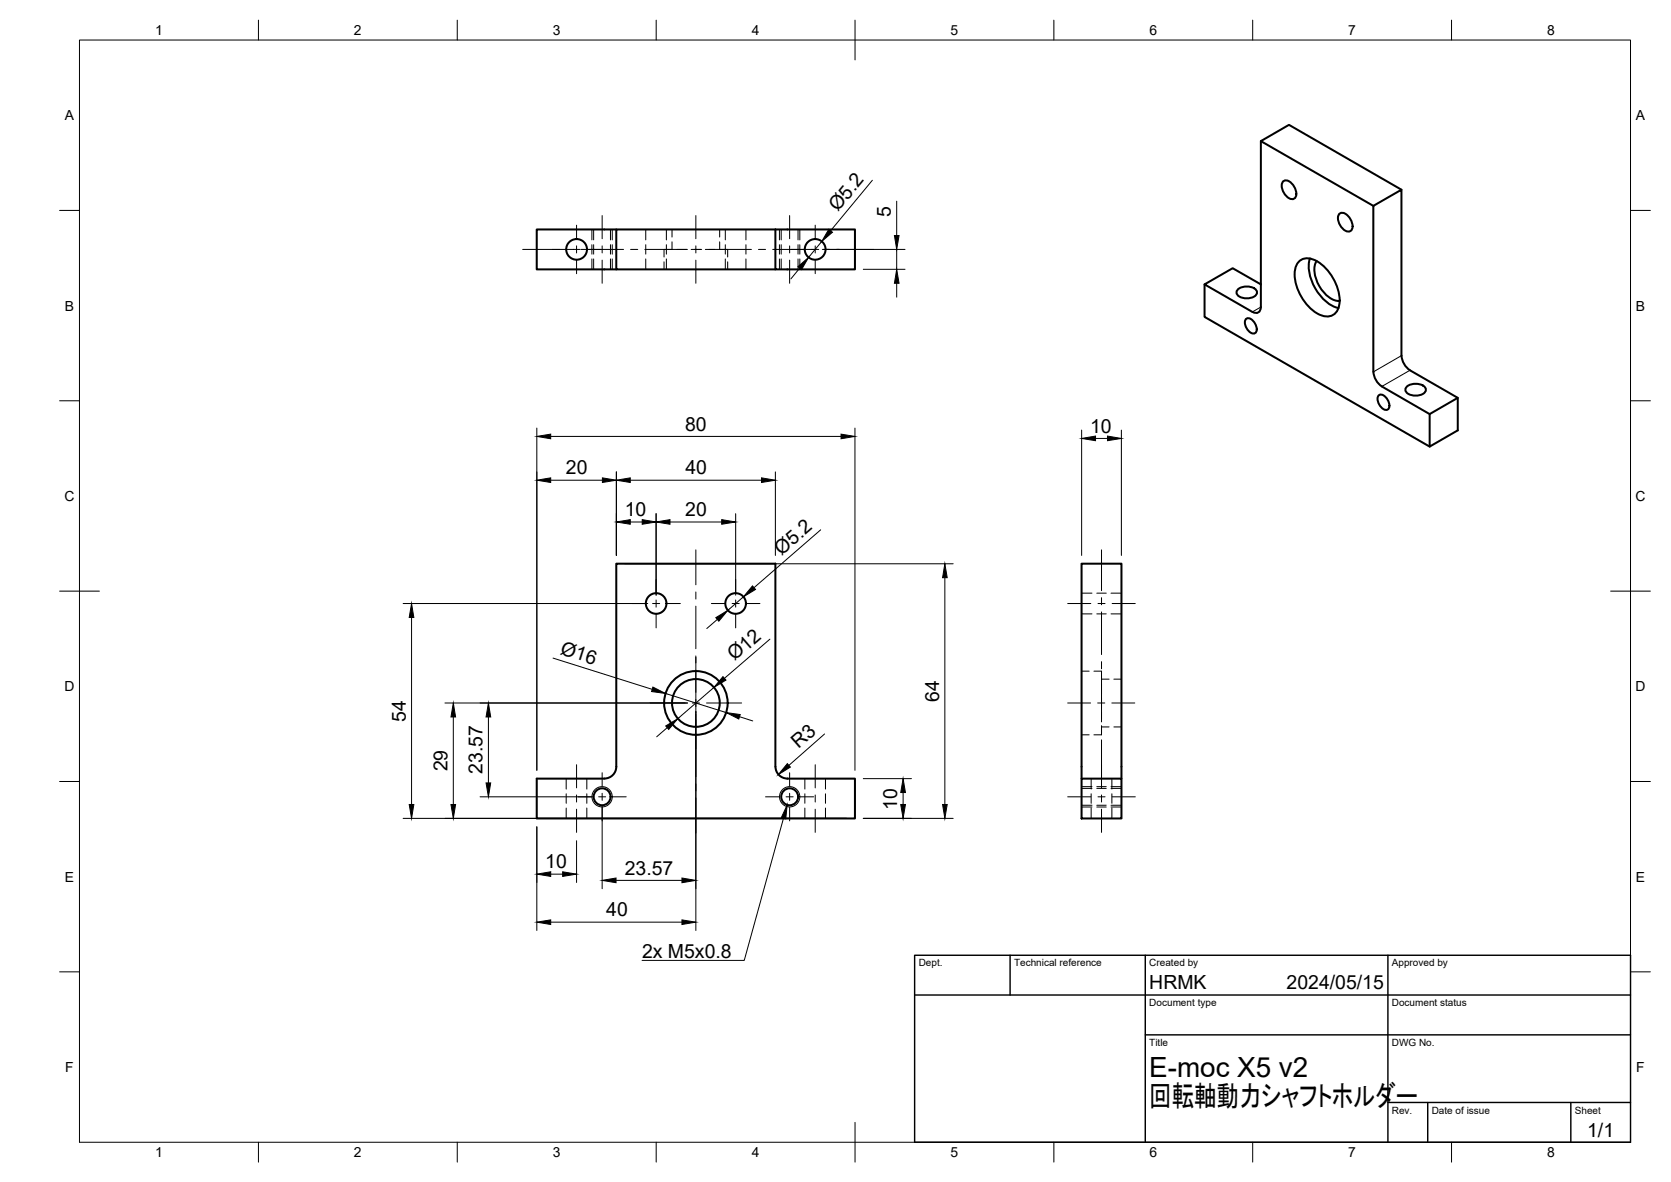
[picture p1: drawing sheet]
<svg xmlns="http://www.w3.org/2000/svg" width="420mm" height="297mm" viewBox="0 0 420 297" stroke-linecap="round" stroke-linejoin="round" font-family="sans-serif">
<!-- layer: Visible -->
<g fill="none" stroke="#000" stroke-width=".51">
<path d="M317 35.5l28.3 16.2M155 57.7h-20v10h20M195 57.7h20v10h-20zM195 57.7h-40v10h40M322.5 45.7a1.63 1.63 0 0 1 2.6 .7 3.1 3.1 0 0 1 .6 3.3 1.63 1.63 0 0 1-2.5-.7 3.1 3.1 0 0 1-.7-3.3zM336.7 53.9a1.63 1.63 0 0 1 2.5 .6 3.1 3.1 0 0 1 .6 3.3 1.63 1.63 0 0 1-2.5-.7 3.1 3.1 0 0 1-.6-3.2zM352.4 47.7l-28.3-16.3-7.1 4.1v41.6a1.29 1.29 0 0 1-.6 1.4 1.29 1.29 0 0 1-1.5-.1M302.9 71.5v8.1l56.6 32.6M311.2 72.8a3.5 3.5 0 0 1 4.8 .3 1.62 1.62 0 0 1-1.9 1.8 3.1 3.1 0 0 1-3.1-1v-.8zM317 71.5l-7.1-4.1-7 4.1 12 6.9M326.6 65.7a3.6 3.6 0 0 1 4.6 0 12.2 12.2 0 0 1 5.6 10.8 3.2 3.2 0 0 1-4.7 2.7 11.9 11.9 0 0 1-6.5-11.3l.2-.9zM329.4 65a11.2 11.2 0 0 0 3.7 10.5l2.1 1.4 1.3 .5"/>
<path d="M331.1 65.6a6.4 6.4 0 0 0 .6 6.3 6.4 6.4 0 0 0 5.1 3.7M313.3 80.2a1.73 1.73 0 0 1 2.3 1.1 1.73 1.73 0 0 1-.2 2.5 2.66 2.66 0 0 1-2.1-3.6zM345.3 93.5v-41.8l7.1-4v41.7l.2 1.2 1 1.7 .9 .7 12 7-7 4.1-12-7M345.3 93.4l.3 1.2 .5 1.2 1.4 1.3M346.7 99.4a1.73 1.73 0 0 1 2.2 1.1 1.73 1.73 0 0 1-.1 2.5 2.66 2.66 0 0 1-2.1-3.6zM353.7 97.2a3.5 3.5 0 0 1 4.8 .4 1.62 1.62 0 0 1-1.9 1.8 3.1 3.1 0 0 1-3.2-1.1v-.7zM366.5 100v8.1l-7 4.1v-8.1M152 195.7h-17v10h80v-10h-17M152 195.7a2.99 2.99 0 0 0 3-3v-51h40v51a3 3 0 0 0 3 3M271.9 195.7v-54h10.1v54M271.9 195.7h10.1v10h-10.1z"/>
<circle cx="145" cy="62.7" r="2.6"/>
<circle cx="205" cy="62.7" r="2.6"/>
<circle cx="165" cy="151.7" r="2.59"/>
<circle cx="185" cy="151.7" r="2.59"/>
<circle cx="175" cy="176.7" r="8"/>
<circle cx="175" cy="176.7" r="6"/>
<circle cx="151.4" cy="200.2" r="2.13"/>
<circle cx="198.6" cy="200.2" r="2.13"/>
</g>
<!-- layer: Hidden -->
<g fill="none" stroke="#000" stroke-width=".25">
<path d="M149.3 57.7v2.6M153.5 57.7v2.6M162.4 57.7v2.6M167.6 57.7v2.6M169 57.7v1.9M181 57.7v1.9M182.4 57.7v2.6M187.6 57.7v2.6M196.4 57.7v2.6M200.7 57.7v2.6M149.3 61.5v2.4M149.3 65.1v2.6"/>
<path d="M153.5 61.5v2.4M153.5 65.1v2.6M162.4 61.5v2.4M162.4 65.1v2.6M167 65.8v1.9M167.6 61.5v2.4M167.6 65.1v2.6M169 60.8v1.9M169 62.7h-2v1.9M170.2 62.7h2.4M173.8 62.7h2.3M177.4 62.7h2.3"/>
<path d="M180.9 62.7h2.1v1.9M181 60.8v1.9M182.4 61.5v2.4M182.4 65.1v2.6M183 65.8v1.9M187.6 61.5v2.4M187.6 65.1v2.6M196.4 61.5v2.4M196.4 65.1v2.6M200.7 61.5v2.4M200.7 65.1v2.6M271.9 149.1h2.7"/>
<path d="M271.9 154.3h2.7M275.8 149.1h2.4M275.8 154.3h2.4M279.4 149.1h2.6M279.4 154.3h2.6M271.9 168.7h2M275.1 168.7h1.9v2M277 171.9v2.4M277 175.5v2.4M277 179.1v2.3M277 170.7h1.9M280.1 170.7h1.9"/>
<path d="M142.4 195.7v2.6M142.4 199.5v2.4M147.6 195.7v2.6M147.6 199.5v2.4M202.4 195.7v2.6M202.4 199.5v2.4M207.6 195.7v2.6M207.6 199.5v2.4M271.9 198.1h2.7M271.9 184.7h2M274.4 195.7v2.6M274.4 199.5v2.4"/>
<path d="M275.8 198.1h2.4M277 182.6v2.1h-1.9M277 182.7h1.9M279.4 198.1h2.6M279.6 195.7v2.6M279.6 199.5v2.4M280.1 182.7h1.9M142.4 203.1v2.6M147.6 203.1v2.6M202.4 203.1v2.6M207.6 203.1v2.6M271.9 202.4h2.7"/>
<path d="M274.4 203.1v2.6M275.8 202.4h2.4M279.4 202.4h2.6M279.6 203.1v2.6"/>
</g>
<!-- layer: Visible Narrow -->
<g fill="none" stroke="#000" stroke-width=".25">
<path d="M317 77.2l-2.1 1.2M352.4 89.4l-7.1 4.1M354.5 93.1l-7 4"/>
<circle cx="151.4" cy="200.2" r="2.55"/>
<circle cx="198.6" cy="200.2" r="2.55"/>
</g>
<!-- layer: Hidden Narrow -->
<g fill="none" stroke="#000" stroke-width=".25">
<path d="M148.8 57.7v2.6M153.9 57.7v2.6M196 57.7v2.6M201.1 57.7v2.6M148.8 61.5v2.4M148.8 65.1v2.6M153.9 61.5v2.4M153.9 65.1v2.6M196 61.5v2.4M196 65.1v2.6M201.1 61.5v2.4M201.1 65.1v2.6"/>
<path d="M271.9 197.7h2.7M275.8 197.7h2.4M279.4 197.7h2.6M271.9 202.8h2.7M275.8 202.8h2.4M279.4 202.8h2.6"/>
</g>
<!-- layer: BORDER -->
<g fill="none" stroke="#000" stroke-width=".25">
<path d="M20 10.1h390v276.9h-390zM65 5.1v5M115 5.1v5M165 5.1v5M215 5.1v10M265 5.1v5M315 5.1v5M365 5.1v5M15 52.9h5M410 52.9h5M15 100.7h5M410 100.7h5"/>
<path d="M15 148.6h10M405 148.6h10M15 196.4h5M410 196.4h5M15 244.2h5M410 244.2h5M65 287v5M115 287v5M165 287v5M215 282.1v9.9M265 287v5M315 287v5"/>
<path d="M365 287v5"/>
</g>
<!-- layer: TITLEBLOCK -->
<path d="M230 240.1h180v46.9h-180zM230 250h180M254 240.1v9.9M288 240.1v46.9M349 240.1v46.9M288 260.1h122M349 277.1h61M359 277.1v9.9M395 277.1v9.9" fill="none" stroke="#000" stroke-width=".36"/>
<!-- layer: FD_Dimensions -->
<g fill="none" stroke="#000" stroke-width=".25">
<path d="M219.4 45.3l-10.5 12.7M225.5 50.6v8.6M201.1 67.4l-2.2 2.7M206.6 60.7l-3.3 4M207.1 62.7h20.5M217.1 67.7h10.5M225.5 62.7v5M225.5 71.2v3.5M135 107.6v86M138.5 109.7h73M155 118.6v21M195 118.6v21"/>
<path d="M215 107.6v86M272 108.1v31.5M275.5 110.2h3M282 108.1v31.5M138.5 120.7h13M158.5 120.7h33M158.5 131.2h3M165 129.1v20.5M168.5 131.2h13M185 129.1v20.5M206.4 133.1l-16.8 14.6M101.4 151.7h61.5"/>
<path d="M103.5 155.2v47M157.1 141.7h82.6M180.4 155.7l-2.7 2.3M186.9 150l-3.9 3.4M237.6 145.2v57M111.9 176.7h61M139.1 165.4l24.9 7.8M167.3 174.3l15.3 4.8M175 178.8v55M179.5 172.7l-9.1 7.9M193.6 160.6l-11.4 9.9M114 180.2v22"/>
<path d="M122.8 180.2v16.6M167.8 182.9l-2.7 2.3M185.9 180.1l3.4 1.1M207.3 184.5l-8.9 7.8M217.1 195.7h12.1M227.1 199.2v3M101.4 205.7h111.5M120.7 200.2h28.6M135 207.8v26M138.5 219.7h3M145 211.3v10.5M151.4 202.3v21"/>
<path d="M217.1 205.7h22.6M138.5 231.7h33M154.9 221.2h16.6"/>
</g>
<g fill="#000" stroke="#000" stroke-width=".25">
<path d="M208.4 57.6l.9 .8-2.7 2.3zM224.9 59.2h1.2l-.6 3.5zM200.6 67l2.7-2.3-1.8 3.1zM225.5 67.7l.6 3.5h-1.2zM135 109.7l3.5-.6v1.2zM211.5 109.1l3.5 .6-3.5 .6zM272 110.2l3.5-.6v1.2zM278.5 109.6l3.5 .6-3.5 .6zM135 120.7l3.5-.6v1.1zM151.5 120.1l3.5 .6-3.5 .5zM155 120.7l3.5-.6v1.1zM155 131.2l3.5-.6v1.1z"/>
<path d="M161.5 130.6l3.5 .6-3.5 .5zM165 131.2l3.5-.6v1.1zM181.5 130.6l3.5 .6-3.5 .5zM191.5 120.1l3.5 .6-3.5 .5zM103.5 151.7l.6 3.5h-1.2zM180 155.2l3-1.8-2.3 2.7zM189.2 147.2l.8 .9-3.1 1.9zM237.6 141.7l.6 3.5h-1.2zM164.2 172.7l3.1 1.6-3.5-.5zM181.8 170l.7 .9-3 1.8zM182.6 179.1l3.5 .5-.3 1.1zM114 176.7l.6 3.5h-1.2z"/>
<path d="M122.2 196.8h1.2l-.6 3.4zM122.8 176.7l.6 3.5h-1.2zM167.4 182.4l3-1.8-2.3 2.7zM198 191.9l.7 .9-3 1.9zM227.1 195.7l.6 3.5h-1.2zM102.9 202.2h1.2l-.6 3.5zM113.4 202.2h1.2l-.6 3.5zM135 219.7l3.5-.6v1.1zM141.5 219.1l3.5 .6-3.5 .5zM226.5 202.2h1.2l-.6 3.5zM237 202.2h1.2l-.6 3.5zM135 231.7l3.5-.5v1.1z"/>
<path d="M151.4 221.2l3.5-.6v1.2zM171.5 220.6l3.5 .6-3.5 .6zM171.5 231.2l3.5 .5-3.5 .6z"/>
</g>
<!-- layer: Smart Centers -->
<g fill="none" stroke="#000" stroke-width=".25">
<path d="M145 56.6v3.4M151.4 54.2v5.8M175 54.2v5.8M198.5 54.2v5.8M205 56.6v3.4M131.4 62.7h10.9M142.5 62.7h3.4M145 61.8v1.8M145 65.4v3.4M146.1 62.7h10.7M151.4 61.8v1.8M151.4 65.4v5.8"/>
<path d="M158.6 62.7h1.8M162.1 62.7h10.7M174.6 62.7h1.8M175 61.8v1.8M175 65.4v5.8M178.2 62.7h10.7M190.7 62.7h1.8M194.3 62.7h11.6M198.5 61.8v1.8M198.5 65.4v5.8M205 61.8v1.8M205 65.4v3.4"/>
<path d="M206.8 62.7h12.8M175 138.2v8.8M277 138.2v10.2M158.9 151.7h3.4M164.1 151.7h1.8M165 145.6v3.4M165 150.8v1.8M165 154.4v3.4M167.7 151.7h3.4M175 148.8v1.7M175 152.3v10.7M178.9 151.7h3.4"/>
<path d="M184.1 151.7h1.8M185 145.6v3.4M185 150.8v1.8M185 154.4v3.4M187.6 151.7h3.5M268.5 151.7h5.8M276.1 151.7h1.8M277 150.2v1.8M277 153.8v10.7M279.6 151.7h5.9M163.5 176.7h8.8M174.1 176.7h1.8"/>
<path d="M175 164.8v14.3M175 179.4v15.8M177.7 176.7h8.8M268.5 176.7h5.7M276 176.7h1.8M277 166.3v1.8M277 169.8v10.8M279.6 176.7h5.7M145 192.2v5.8M145 199.8v1.8M151.4 194.2v3.4M151.4 199.4v1.7"/>
<path d="M175 197v1.8M198.5 194.2v3.4M198.5 199.4v1.7M205 192.2v5.8M205 199.8v1.8M277 182.4v1.7M277 185.9v12.1M277 199.8v1.8M145 203.4v5.8M145.4 200.2h3.3M150.5 200.2h1.8M151.4 202.9v3.4"/>
<path d="M154.1 200.2h3.4M175 200.5v8.8M192.5 200.2h3.4M197.7 200.2h1.7M198.5 202.9v3.4M201.2 200.2h3.4M205 203.4v5.8M268.5 200.2h5.8M276.1 200.2h1.8M277 203.4v5.8M279.6 200.2h5.9"/>
</g>
<!-- layer: Hole Notes -->
<path d="M197.9 202.3l-.3 3.5-1.2-.3z" fill="#000" stroke="#000" stroke-width=".25"/>
<path d="M197 205.6l-9.9 35.7h-25.7" fill="none" stroke="#000" stroke-width=".25"/>
<text font-size="7.3" x="289" y="278.1">回転軸動力シャフトホルダー</text>
<text font-size="7" x="289" y="270.6">E-moc X5 v2</text>
<g font-size="4.9">
<text x="210.7" y="53.4" transform="rotate(-50 210.7 53.4)">Ø5.2</text>
<text x="224" y="54.5" transform="rotate(-90 224 54.5)">5</text>
<text x="172.3" y="108.2">80</text>
<text x="274.1" y="108.7">10</text>
<text x="142.3" y="119.2">20</text>
<text x="172.3" y="119.2">40</text>
<text x="157.1" y="129.7">10</text>
<text x="172.3" y="129.7">20</text>
<text x="196.5" y="139.7" transform="rotate(-41 196.5 139.7)">Ø5.2</text>
<text x="140.7" y="164.3" transform="rotate(17 140.7 164.3)">Ø16</text>
<text x="184.7" y="166.2" transform="rotate(-41 184.7 166.2)">Ø12</text>
<text x="236.1" y="176.4" transform="rotate(-90 236.1 176.4)">64</text>
<text x="102" y="181.4" transform="rotate(-90 102 181.4)">54</text>
<text x="200.8" y="188.3" transform="rotate(-41 200.8 188.3)">R3</text>
<text x="112.5" y="193.9" transform="rotate(-90 112.5 193.9)">29</text>
<text x="121.3" y="194.5" transform="rotate(-90 121.3 194.5)">23.57</text>
<text x="225.6" y="203.5" transform="rotate(-90 225.6 203.5)">10</text>
<text x="137.1" y="218.2">10</text>
<text x="157.1" y="219.8">23.57</text>
<text x="152.4" y="230.3">40</text>
<text x="161.4" y="240.7">2x M5x0.8</text>
<text x="289" y="248.5">HRMK</text>
<text x="323.5" y="248.5">2024/05/15</text>
<text x="399.1" y="285.7">1/1</text>
</g>
<g font-size="3.5">
<text x="39" y="8.8">1</text>
<text x="89" y="8.8">2</text>
<text x="139" y="8.8">3</text>
<text x="189" y="8.8">4</text>
<text x="239" y="8.8">5</text>
<text x="289" y="8.8">6</text>
<text x="339" y="8.8">7</text>
<text x="389" y="8.8">8</text>
<text x="16.3" y="30.2">A</text>
<text x="411.3" y="30.2">A</text>
<text x="16.3" y="78">B</text>
<text x="411.3" y="78">B</text>
<text x="16.2" y="125.9">C</text>
<text x="411.2" y="125.9">C</text>
<text x="16.2" y="173.7">D</text>
<text x="411.2" y="173.7">D</text>
<text x="16.3" y="221.6">E</text>
<text x="411.3" y="221.6">E</text>
<text x="16.4" y="269.4">F</text>
<text x="411.4" y="269.4">F</text>
<text x="39" y="290.8">1</text>
<text x="89" y="290.8">2</text>
<text x="139" y="290.8">3</text>
<text x="189" y="290.8">4</text>
<text x="239" y="290.8">5</text>
<text x="289" y="290.8">6</text>
<text x="339" y="290.8">7</text>
<text x="389" y="290.8">8</text>
</g>
<g font-size="2.5">
<text x="231" y="242.9">Dept.</text>
<text x="255" y="242.9">Technical reference</text>
<text x="289" y="242.9">Created by</text>
<text x="350" y="242.9">Approved by</text>
<text x="289" y="252.8">Document type</text>
<text x="350" y="252.8">Document status</text>
<text x="289" y="262.9">Title</text>
<text x="350" y="262.9">DWG No.</text>
<text x="350" y="279.9">Rev.</text>
<text x="360" y="279.9">Date of issue</text>
<text x="396" y="279.9">Sheet</text>
</g>
</svg>
